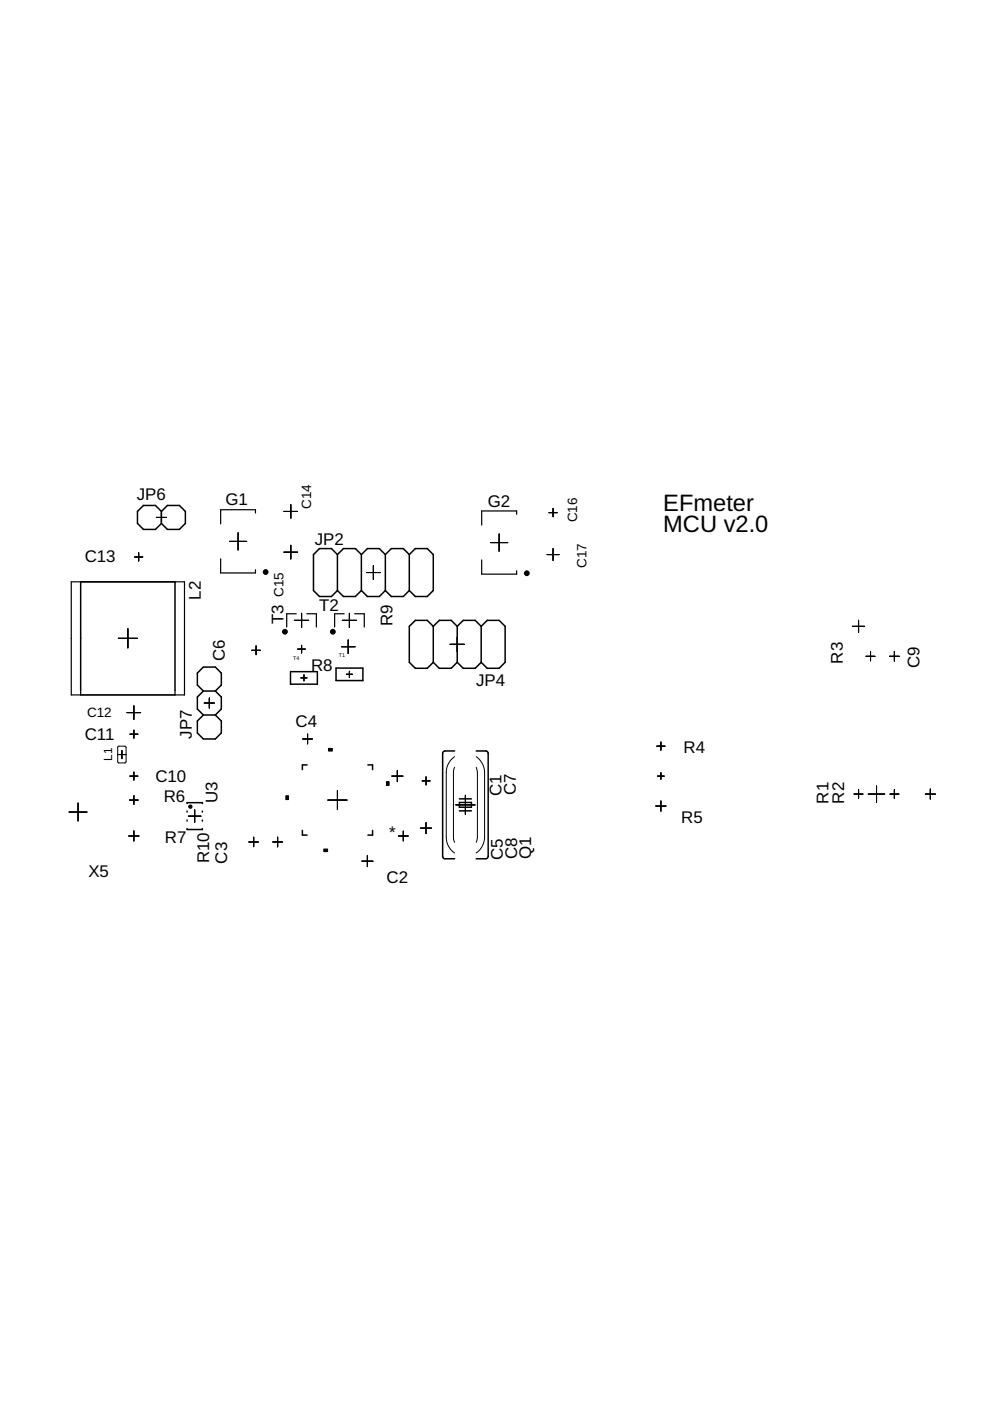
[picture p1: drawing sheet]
<svg xmlns="http://www.w3.org/2000/svg" width="210mm" height="297mm" viewBox="0 0 210 297" stroke-linecap="round" stroke-linejoin="round" font-family="sans-serif">
<g fill="none" stroke="#000" stroke-width=".21">
<path d="M28.5 118.1h1.8M29.4 117.2v1.8M33.1 109.7h2.2M34.2 108.6v2.2M48.7 114.8h3.6M50.5 113v3.6M60.2 117.1h2.9M60.2 108.4h2.9M61.7 107v2.9M61.7 115.6v2.9M79.2 119.9v3M104 115h3.7"/>
<path d="M105.8 113.2v3.7M116 117.6h2.5M116.4 108.7h1.7M117.3 107.8v1.8M117.3 116.3v2.5M25.1 135.3h4M27.1 133.3v4.1M53.4 137.9h1.8M54.3 136.9v1.9M62.4 131.5h3M63.1 137.6h1.6M63.9 130v3.1"/>
<path d="M63.9 136.8v1.7M72.4 137.1h2.9M72.6 131.5h3M73.8 135.7v2.9M74.1 130v3.1M77.7 121.4h2.9M95.4 136.6h3.1M96.9 135.1v3M180.7 132.8h2.6M182 131.5v2.6M183.6 139.1h1.9M184.6 138.2v1.9"/>
<path d="M188.6 139.1h2.1M189.6 138.1v2.1M25 160h1.7M25 158.3l1.5-.1 .2 .1v3.2l-.1 .2-1.4 .1-.2-.2zM25.8 159.1v1.7M26.9 151.1h2.9M27.5 155.7h1.7M28.4 149.6v2.9M28.4 154.8v1.7M43.3 149.1h2.1M44.4 148v2.1M63.8 143.7h1.3"/>
<path d="M64.2 156.7h2.1M64.5 143.1v1.3M65.2 155.6v2.1M73.4 143h1.3M74.1 142.3v1.3M139.3 158.2h1.7M140.1 157.3v1.8M14.6 172.2h3.8M16.6 170.3v3.8M27.3 177.2h2.2M27.5 169.6h1.8M27.5 164.5h1.7"/>
<path d="M28.4 163.7v1.7M28.4 168.7v1.8M28.4 176.2v2.1M39.9 173h2.7M41.3 171.7v2.6M52.8 178.5h2M53.8 177.5v2M57.8 178.5h2.1M58.9 177.5v2.1M69.5 169.6h4.1M71.5 167.6v4.1M83.1 164.5h2.3"/>
<path d="M84.2 163.4v2.3M84.5 177.2h2.1M85.5 176.2v2.1M89.2 175.6h2.3M89.5 165.6h1.7M90.3 174.4v2.3M90.3 164.7v1.7M96.4 160.4l-.9 .8a4 4 0 0 0-.9 2.6v13.7a4 4 0 0 0 1.8 3.3M96.4 162.7l-.3 1.1v13.7l.3 1.1M96.6 170.6h4.1M98.7 168.6v4.1M101 162.7l.2 1.1v13.7l-.2 1.1"/>
<path d="M101 160.4l1.1 1.2 .6 1.6v14.3l-.1 1.1a3.9 3.9 0 0 1-1.6 2.2M139 170.9h2.2M139.4 164.5h1.4M140.1 163.9v1.3M140.1 169.8v2.2M181.1 168.4h1.9M182 167.4v1.9M184.1 168.4h3.5M185.8 166.6v3.5M188.7 168.4h1.9M189.6 167.4v1.9M196.2 168.4h2.1"/>
<path d="M197.3 167.3v2.1M76.7 182.6h2.4M77.9 181.4v2.3"/>
</g>
<g fill="none" stroke="#000" stroke-width=".32">
<path d="M34.2 108.4l-1.2-1.2h-2.6l-1.3 1.2v2.6l1.3 1.2h2.6l1.2-1.2M34.2 108.4l1.3-1.2h2.5l1.3 1.2v2.6l-1.3 1.2h-2.5l-1.3-1.2M34.2 108.4v2.6M71.5 117.6l1.3-1.3h2.6l1.2 1.3M71.5 117.6l-1.2-1.3h-2.6l-1.2 1.3v7.6l1.2 1.3h2.6l1.2-1.3M71.5 117.6v7.6M76.6 117.6l1.3-1.3h2.5l1.3 1.3M76.6 117.6v7.6M81.7 117.6l1.3-1.3h2.5l1.3 1.3M81.7 117.6v7.6M86.8 117.6l1.3-1.3h2.5l1.3 1.3v7.6l-1.3 1.3h-2.5l-1.3-1.3M86.8 117.6v7.6"/>
<path d="M71.5 125.2l1.3 1.3h2.6l1.2-1.3M76.6 125.2l1.3 1.3h2.5l1.3-1.3M81.7 125.2l1.3 1.3h2.5l1.3-1.3M91.9 132.8l-1.3-1.3h-2.5l-1.3 1.3v7.6l1.3 1.3h2.5l1.3-1.3M91.9 132.8v7.6M91.9 132.8l1.2-1.3h2.6l1.2 1.3M96.9 132.8l1.3-1.3h2.6l1.2 1.3M96.9 132.8v7.6M102 132.8l1.3-1.3h2.5l1.3 1.3v7.6l-1.3 1.3h-2.5l-1.3-1.3M102 132.8v7.6M17.1 146.3v-22.9h20v22.9M43.1 146.5l-1.3-1.3v-2.5l1.3-1.3h2.6l1.2 1.3v2.5l-1.2 1.3"/>
<path d="M43.1 151.6l-1.3 1.3v2.5l1.3 1.3h2.6l1.2-1.3v-2.5l-1.2-1.3M43.1 146.5h2.6M43.1 151.6h2.6M43.1 146.5l-1.3 1.3v2.5l1.3 1.3M45.7 146.5l1.2 1.3v2.5l-1.2 1.3M61.6 142.4h5.7v2.7h-5.7zM71.2 141.6h5.7v2.7h-5.7zM91.9 140.4l1.2 1.3h2.6l1.2-1.3M96.4 159.2h-2.2l-.3 .5v21.9v.3l.5 .2h2M96.9 140.4l1.3 1.3h2.6l1.2-1.3M101 159.2h2.1l.4 .5v21.9l-.2 .4-.3 .1h-2M39.7 175.7v.2h3.2v-.2"/>
<path d="M39.7 170.4v-.2h3.2v.2M39.7 172v.2M39.7 173.9v.2M42.9 172v.2M42.9 173.9v.2M64.1 176.1v1h1M65.1 162.2h-1v1M78 162.2h1v1M79 176.1v1h-1M97.4 170.1h2.5v1.1h-2.5zM97.4 171.9h2.5M97.4 169.4h2.5"/>
</g>
<g fill="#000" stroke="#000" stroke-width=".21">
<path d="M69.6 158.7h.9v.5h-.9z" fill-rule="evenodd"/>
<path d="M40.1 170.8l.4-.1 .2 .1v.4l-.2 .2-.4-.2-.1-.2h.4h-.4z" fill-rule="evenodd"/>
<path d="M60.6 168.7h.6v.8h-.6z" fill-rule="evenodd"/>
<path d="M81.9 165.7h.6v.8h-.6z" fill-rule="evenodd"/>
<path d="M68.6 180h.9v.6h-.9z" fill-rule="evenodd"/>
<circle cx="56.3" cy="121.3" r=".51"/>
<circle cx="60.4" cy="133.9" r=".51"/>
<circle cx="70.6" cy="133.9" r=".51"/>
<circle cx="111.7" cy="121.5" r=".51"/>
</g>
<path d="M46.8 118.5v3h7.4v-.7M54.2 108.8v-.7h-7.4v3M102.1 118.7v3h7.4v-.7M109.5 109v-.7h-7.4v3M15.1 123.4h24v23.9h-24zM62.8 130.1h-2v2.8M65 130.1h2.1v2.8M73 130.1h-2v2.8M75.2 130.1h2v2.8M17.1 146.3v1M37.1 146.3v1" fill="none" stroke="#000" stroke-width=".25"/>
<g font-size="5">
<text x="140.6" y="108.4">EFmeter</text>
<text x="140.6" y="112.8">MCU v2.0</text>
</g>
<g font-size="3.6">
<text x="29" y="106">JP6</text>
<text x="47.8" y="107.1">G1</text>
<text x="103.4" y="107.6">G2</text>
<text x="18" y="119.1">C13</text>
<text x="66.7" y="115.5">JP2</text>
<text x="42.6" y="127.1" transform="rotate(-90 42.6 127.1)">L2</text>
<text x="67.7" y="129.5">T2</text>
<text x="60.1" y="132.4" transform="rotate(-90 60.1 132.4)">T3</text>
<text x="83.2" y="132.8" transform="rotate(-90 83.2 132.8)">R9</text>
<text x="47.7" y="140.2" transform="rotate(-90 47.7 140.2)">C6</text>
<text x="66" y="142.2">R8</text>
<text x="178.7" y="140.7" transform="rotate(-90 178.7 140.7)">R3</text>
<text x="195" y="141.7" transform="rotate(-90 195 141.7)">C9</text>
<text x="100.9" y="145.5">JP4</text>
<text x="62.7" y="154.1">C4</text>
<text x="18" y="156.9">C11</text>
<text x="40.7" y="156.6" transform="rotate(-90 40.7 156.6)">JP7</text>
<text x="144.9" y="159.7">R4</text>
<text x="33" y="165.8">C10</text>
<text x="34.7" y="170.1">R6</text>
<text x="46.1" y="170.2" transform="rotate(-90 46.1 170.2)">U3</text>
<text x="106.3" y="168.9" transform="rotate(-90 106.3 168.9)">C1</text>
<text x="109.4" y="168.6" transform="rotate(-90 109.4 168.6)">C7</text>
<text x="175.7" y="170.4" transform="rotate(-90 175.7 170.4)">R1</text>
<text x="179" y="170.4" transform="rotate(-90 179 170.4)">R2</text>
<text x="35" y="178.8">R7</text>
<text x="82.5" y="177.7">*</text>
<text x="144.4" y="174.5">R5</text>
<text x="44.4" y="183" transform="rotate(-90 44.4 183)">R10</text>
<text x="48.2" y="183.1" transform="rotate(-90 48.2 183.1)">C3</text>
<text x="106.6" y="182.3" transform="rotate(-90 106.6 182.3)">C5</text>
<text x="109.7" y="182.2" transform="rotate(-90 109.7 182.2)">C8</text>
<text x="112.6" y="182.1" transform="rotate(-90 112.6 182.1)">Q1</text>
<text x="18.7" y="186">X5</text>
<text x="82" y="187.1">C2</text>
</g>
<g font-size="2.9">
<text x="66" y="107.9" transform="rotate(-90 66 107.9)">C14</text>
<text x="122.3" y="110.7" transform="rotate(-90 122.3 110.7)">C16</text>
<text x="124.4" y="120.4" transform="rotate(-90 124.4 120.4)">C17</text>
<text x="60.1" y="126.6" transform="rotate(-90 60.1 126.6)">C15</text>
<text x="18.5" y="152.1">C12</text>
</g>
<text font-size="2.5" x="23.8" y="161.2" transform="rotate(-90 23.8 161.2)">L1</text>
<g font-size="1.1">
<text x="62.2" y="140">T4</text>
<text x="71.8" y="139.2">T1</text>
</g>
</svg>
